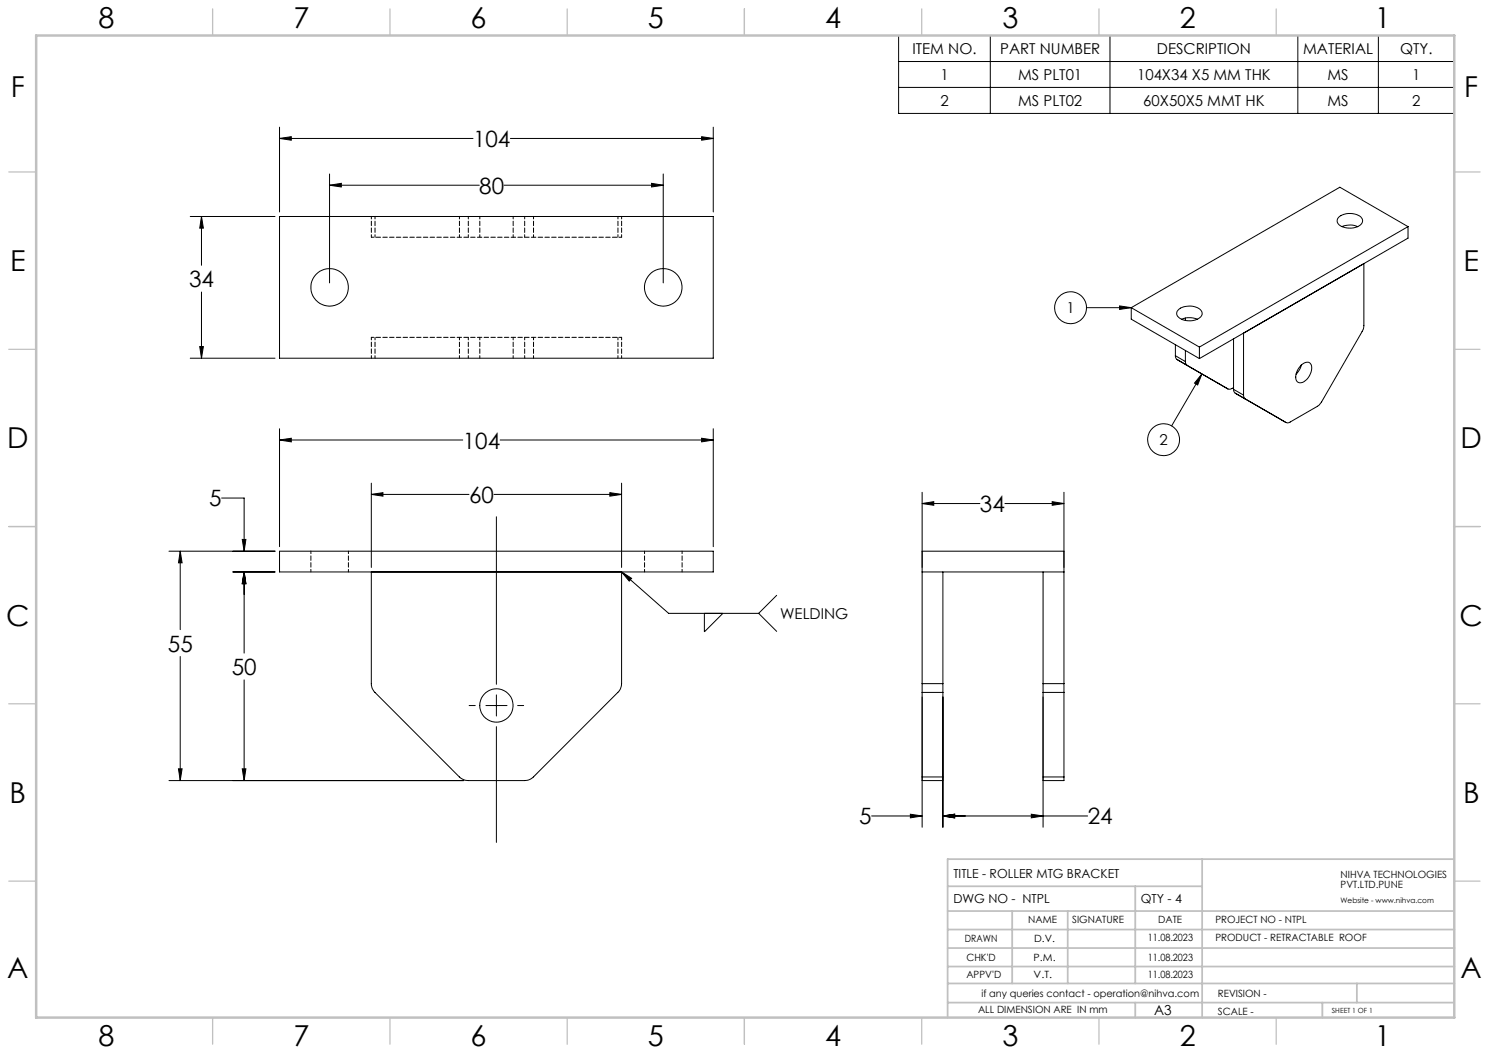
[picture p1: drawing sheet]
<svg xmlns="http://www.w3.org/2000/svg" width="420mm" height="297mm" viewBox="0 0 420 297" stroke-linecap="round" stroke-linejoin="round" font-family="sans-serif">
<g fill="none" stroke="#000" stroke-width=".28">
<path d="M253.5 10h156.7v22h-156.7zM253.5 17.4h156.7M279.3 10v22M313.1 10v22M366.1 10v22M388.8 10v22M78.8 39l3.4-.4v.9zM78.8 35.9v23.9M78.8 39h54.6M144 39h57.2M197.9 38.6l3.3 .4-3.3 .5zM201.2 35.9v23.9"/>
<path d="M253.5 24.7h156.7M93 52.2l3.3-.5v1zM93 49.1v30.7M93 52.2h42.2M142.2 52.2h44.9M183.8 51.7l3.3 .5-3.3 .5zM187.1 49.1v30.7M53.7 61.1h23.9M56.8 61.1l.6 3.2h-1.1zM56.8 61.1v13.7M78.8 61.1h122.4v39.9h-122.4zM377.8 61.1a5.2 5.2 0 0 1 6.3 .4 1.69 1.69 0 0 1-1.3 2.5 5.2 5.2 0 0 1-5.4-1l-.2-1z"/>
<path d="M378.5 63.9a5.8 5.8 0 0 1 4.5 0M397.2 63.9l-58.9 34M397.2 63.9v3.3l-58.9 33.9M397.2 63.9l-19.3-11.1-58.8 34M56.3 97.8h1.1l-.6 3.2zM56.8 82.4v18.6M306.5 86.8h12.6M315.8 86.3l3.3 .5-3.3 .5zM319.1 86.8v3.2l19.2 11.1M319.1 86.8l19.2 11.1M331.5 97.2v3.1M332.6 87.2a5 5 0 0 1 6.2 .5 1.66 1.66 0 0 1-1.2 2.4 4.7 4.7 0 0 1-5.6-1.3v-1z"/>
<path d="M333.3 90a5.8 5.8 0 0 1 4.4 0M334.4 89.7v.7M334.4 98.8v3.2M338.3 97.9v3.2M347.9 95.6v14.2M53.7 101h23.9M331.5 100.3l.1 .6 .4 .5M331.5 100.3l2.9 1.7M332 101.4l2.9 1.7-.4-.4-.1-.7M332 101.4l14.3 8.3M339 105.5l-8.5 14.6M339 105.5l-1.2 3.1-.9-.5z"/>
<path d="M343.5 108.1l2.8 1.6M347.9 109.3l-1 .5-.6-.1M347.9 109.8l.1 .5 .4 .6M347.9 109.8l2.9 1.6M348.4 110.9l2.9 1.6-.5-.5v-.6M348.4 110.9l14.3 8.3M350.8 111.4v-17.4l33.9-19.6v17.6l-.2 .9-11.7 20.4-.7 1-8.4 4.8-1 .1M359.9 117.5l2.8 1.7M367 103a1.62 1.62 0 0 1 1.5-.9 1.62 1.62 0 0 1 1.4 1 4.4 4.4 0 0 1-3.2 4.9 1.75 1.75 0 0 1-1.1-2.6l.4-1.1zM367.1 102.9l-.4 1-1.1 1.6M78.8 124.1l3.4-.5v1zM78.8 120.9v33.3"/>
<path d="M78.8 124.1h51.7M104.7 139.4l3.3-.4v.9zM104.7 136.3v23.8M104.7 139.4h27.6M139.3 139.4h36M141.1 124.1h60.1M172 139l3.3 .4-3.3 .5zM175.3 136.3v23.8M197.9 123.6l3.3 .5-3.3 .5zM201.2 120.9v33.3M260.1 138.8v54M300.1 138.8v54"/>
<path d="M47.7 155.5h29.9M50.8 155.5l.6 3.2h-1.1zM50.8 155.5v22.1M62.5 140.5h6.4v15M68.3 152.1h1.1l-.5 3.4zM78.8 155.5h122.4v5.8h-122.4zM140 145.8v47.2M260.1 155.5h40M260.1 142l3.3-.5v1zM260.1 142h16.3M283.5 142h16.6M296.8 141.5l3.3 .5-3.3 .5z"/>
<path d="M65.7 161.3h11.9M68.9 161.3l.5 3.3h-1.1zM68.9 161.3v22.9M104.7 161.3v31.5a3.3 3.3 0 0 0 1.1 2.5l23.8 23.8a3.8 3.8 0 0 0 2.5 1.1h15.9a3.7 3.7 0 0 0 2.5-1.1l23.8-23.8a3.5 3.5 0 0 0 1-2.5v-31.5M175.3 161.3l13.3 11.7h25.4M175.3 161.3l2.9 1.8-.7 .8zM198.7 173v5.2l5.2-5.2M214 173l5.1 5.1M219.1 167.9l-5.1 5.1M260.1 161.3h40M266 161.3v31.5M294.2 161.3v31.5"/>
<path d="M50.8 185.2v35M68.9 191.8v28.4M132.3 199h1.8M137.1 199h5.9M140 196v6M146 199h1.7M260.1 192.8v2.5M260.1 195.3v38M260.1 192.8h5.9M260.1 195.3h5.9M266 192.8v2.5M266 195.3v38"/>
<path d="M294.2 192.8v2.5M294.2 195.3v38M294.2 192.8h5.9M294.2 195.3h5.9M300.1 192.8v2.5M300.1 195.3v23.8M50.3 216.8h1.1l-.6 3.4zM68.3 216.8h1.1l-.5 3.4zM140 205v32.6M260.1 219.1h5.9v1.1h-5.9zM294.2 219.1h5.9v1.1h-5.9zM47.7 220.2h83.1"/>
<path d="M245.9 230.1h14.2M256.8 229.7l3.3 .4-3.3 .6zM266 230.1l3.3-.4v1zM266 230.1h40.8M290.9 229.7l3.3 .4-3.3 .6z"/>
<circle cx="93" cy="81.1" r="5.3"/>
<circle cx="187.1" cy="81.1" r="5.3"/>
<circle cx="302" cy="86.8" r="4.5"/>
<circle cx="328.2" cy="124" r="4.5"/>
<circle cx="140" cy="199" r="4.7"/>
</g>
<g fill="none" stroke="#c0c0c0" stroke-width=".35">
<path d="M60 2.5v7.5M110 2.5v7.5M160 2.5v7.5M210 2.5v7.5M260 2.5v7.5M310 2.5v7.5M360 2.5v7.5M2.5 48.5h7.5M410 48.5h7.5M2.5 98.5h7.5M410 98.5h7.5M2.5 148.5h7.5"/>
<path d="M410 148.5h7.5M2.5 198.5h7.5M410 198.5h7.5M2.5 248.5h7.5M410 248.5h7.5M60 287v7.5M110 287v7.5M160 287v7.5M210 287v7.5M260 287v7.5M310 287v7.5M360 287v7.5"/>
</g>
<g fill="none" stroke="#c0c0c0" stroke-width=".5">
<path d="M267.3 257h142.7M267.3 250h71.8M285.5 257v20.4M301.2 257v20.4M320.2 250v27.4M339.1 242.3v44.7M410 242.3h-142.7v44.7M267.3 272.6h142.9M267.3 267.4h142.9M267.3 262.2h142.9M267.3 277.4h142.9M382.7 277.4v5.4"/>
<path d="M267.3 282.8h142.7M320.2 282.8v4.2M373 282.8v4.2"/>
</g>
<path d="M10.2 10h400v277h-400z" fill="none" stroke="#c0c0c0" stroke-width=".7"/>
<g fill="#000">
<path d="M296.8 141.5l3.3 .5-3.3 .5zM260.1 142l3.3-.5v1zM266 230.1l3.3-.4v1zM290.9 229.7l3.3 .4-3.3 .6zM256.8 229.7l3.3 .4-3.3 .6zM266 230.1l3.3-.4v1zM78.8 124.1l3.4-.5v1zM197.9 123.6l3.3 .5-3.3 .5zM50.8 155.5l.6 3.2h-1.1zM50.3 216.8h1.1l-.6 3.4zM68.3 152.1h1.1l-.5 3.4zM68.9 161.3l.5 3.3h-1.1zM68.9 161.3l.5 3.3h-1.1zM68.3 216.8h1.1l-.5 3.4zM104.7 139.4l3.3-.4v.9zM172 139l3.3 .4-3.3 .5zM56.8 61.1l.6 3.2h-1.1zM56.3 97.8h1.1l-.6 3.2zM197.9 38.6l3.3 .4-3.3 .5zM78.8 39l3.4-.4v.9zM93 52.2l3.3-.5v1zM183.8 51.7l3.3 .5-3.3 .5z"/>
<path d="M175.3 161.3l2.9 1.8-.7 .8zM315.8 86.3l3.3 .5-3.3 .5zM339 105.5l-1.2 3.1-.9-.5z"/>
</g>
<g fill="none" stroke="#000" stroke-width=".28" stroke-dasharray="1.3 .6" stroke-dashoffset=".6">
<path d="M104.7 66.9h70.6M104.7 61v5.9M105.8 66.9v-5.9M129.6 61v5.9M132.1 66.9v-5.9M135.3 61v5.9M144.7 66.9v-5.9M148 61v5.9M150.5 66.9v-5.9M174.3 61v5.9M175.3 61v5.9M104.7 95.1v5.9"/>
<path d="M104.7 95.1h70.6M129.6 95.1v5.9M135.3 95.1v5.9M148 95.1v5.9M174.3 95.1v5.9M175.3 95.1v5.9M105.8 101v-5.9M132.1 101v-5.9M144.7 101v-5.9M150.5 101v-5.9M87.7 155.4v5.9M181.8 155.4v5.9"/>
<path d="M98.3 161.3v-5.9M192.4 161.3v-5.9"/>
</g>
<g font-size="8.1">
<text x="27.8" y="8">8</text>
<text x="82.8" y="8">7</text>
<text x="132.8" y="8">6</text>
<text x="182.8" y="8">5</text>
<text x="232.8" y="8">4</text>
<text x="282.8" y="8">3</text>
<text x="332.8" y="8">2</text>
<text x="387.8" y="8">1</text>
<text x="3" y="27.2">F</text>
<text x="413" y="27.2">F</text>
<text x="2.8" y="76.5">E</text>
<text x="412.8" y="76.5">E</text>
<text x="2" y="126.5">D</text>
<text x="412" y="126.5">D</text>
<text x="1.7" y="176.5">C</text>
<text x="411.7" y="176.5">C</text>
<text x="2.7" y="226.5">B</text>
<text x="412.7" y="226.5">B</text>
<text x="2" y="275.7">A</text>
<text x="412" y="275.7">A</text>
<text x="27.8" y="295">8</text>
<text x="82.8" y="295">7</text>
<text x="132.8" y="295">6</text>
<text x="182.8" y="295">5</text>
<text x="232.8" y="295">4</text>
<text x="282.8" y="295">3</text>
<text x="332.8" y="295">2</text>
<text x="387.8" y="295">1</text>
</g>
<g font-size="6.3">
<text x="133.4" y="41.4">104</text>
<text x="135.2" y="54.6">80</text>
<text x="53.3" y="81">34</text>
<text x="130.6" y="126.5">104</text>
<text x="59" y="142.9">5</text>
<text x="132.3" y="141.8">60</text>
<text x="276.4" y="144.4">34</text>
<text x="47.3" y="183.8">55</text>
<text x="65.4" y="190.4">50</text>
<text x="242.4" y="232.5">5</text>
<text x="306.8" y="232.5">24</text>
</g>
<g font-size="4.2">
<text x="257.4" y="15.2">ITEM NO.</text>
<text x="282.1" y="15.2">PART NUMBER</text>
<text x="326.3" y="15.2">DESCRIPTION</text>
<text x="367.6" y="15.2">MATERIAL</text>
<text x="394.9" y="15.2">QTY.</text>
<text x="265.2" y="22.5">1</text>
<text x="287.2" y="22.5">MS PLT01</text>
<text x="320.7" y="22.5">104X34 X5 MM THK</text>
<text x="374.4" y="22.5">MS</text>
<text x="398.3" y="22.5">1</text>
<text x="265.2" y="29.9">2</text>
<text x="287.2" y="29.9">MS PLT02</text>
<text x="322.5" y="29.9">60X50X5 MMT HK</text>
<text x="374.4" y="29.9">MS</text>
<text x="398.3" y="29.9">2</text>
<text x="300.8" y="88.3">1</text>
<text x="327.1" y="125.6">2</text>
<text x="220.1" y="174.6">WELDING</text>
</g>
<text font-size="3.9" x="325.5" y="286.4">A3</text>
<g font-size="3.5">
<text x="268.9" y="247.6">TITLE - ROLLER MTG BRACKET</text>
<text x="268.9" y="254.8">DWG NO - NTPL</text>
<text x="321.8" y="254.8">QTY - 4</text>
</g>
<g font-size="2.8">
<text x="378.1" y="247.6">NIHVA TECHNOLOGIES</text>
<text x="378.1" y="250.4">PVT.LTD.PUNE</text>
<text x="290" y="260.4">NAME</text>
<text x="302.4" y="260.5">SIGNATURE</text>
<text x="326.7" y="260.5">DATE</text>
<text x="342.8" y="260.5">PROJECT NO - NTPL</text>
<text x="272.2" y="265.7">DRAWN</text>
<text x="291.7" y="265.7">D.V.</text>
<text x="323.8" y="265.5">11.08.2023</text>
<text x="342.8" y="265.5">PRODUCT - RETRACTABLE ROOF</text>
<text x="272.6" y="271.1">CHK'D</text>
<text x="272.6" y="275.8">APPV'D</text>
<text x="291.6" y="271.1">P.M.</text>
<text x="291.6" y="275.8">V.T.</text>
<text x="323.8" y="271.1">11.08.2023</text>
<text x="323.8" y="275.8">11.08.2023</text>
<text x="276.8" y="281.1">if any queries contact - operation@nihva.com</text>
<text x="343.5" y="281.1">REVISION -</text>
<text x="275.9" y="285.6">ALL DIMENSION ARE IN mm</text>
<text x="343.5" y="286.4">SCALE -</text>
</g>
<text font-size="2.1" x="378.1" y="254.8">Website - www.nihva.com</text>
<text font-size="2" x="375.7" y="285.6">SHEET 1 OF 1</text>
</svg>
